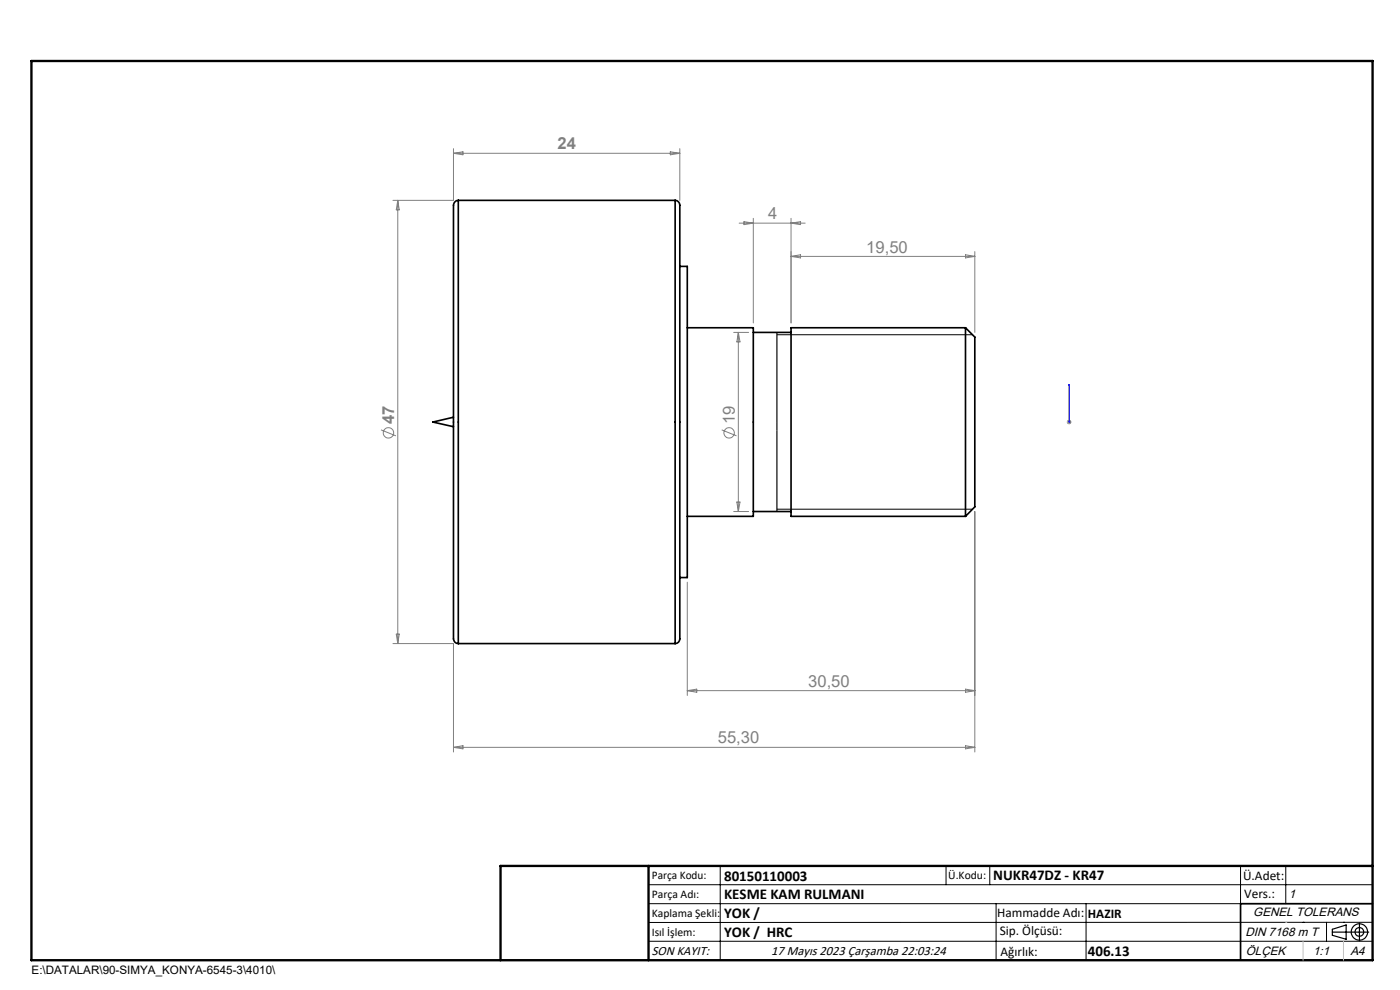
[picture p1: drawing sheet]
<svg xmlns="http://www.w3.org/2000/svg" width="297mm" height="210mm" viewBox="0 0 297 210" stroke-linecap="round" stroke-linejoin="round" font-family="sans-serif">
<g fill="none" stroke="#000" stroke-width=".35">
<path d="M97.2 42.5a1.13 1.13 0 0 0-1 1.4v90a3.6 3.6 0 0 0 .2 2.2l.4 .3 .4 .1M97.2 42.5v94M97.2 42.5h46M143.2 42.5a1.14 1.14 0 0 1 1 1.4v90a3.6 3.6 0 0 1-.2 2.2l-.4 .3-.4 .1M143.2 42.5v94M144.2 56.5h1.6v66h-1.6M145.8 69.5h14v40h-14M159.8 70.5h8M204.8 69.5v40M204.8 69.5h-37v40h37M204.8 69.5l2 2v36l-2 2M96.2 88.5l-4.4 1 4.4 1"/>
<path d="M159.8 108.5h8M97.2 136.5h46M291.2 191.7h-28v12"/>
</g>
<g fill="none" stroke="#808080" stroke-width=".21">
<path d="M96.2 31.5v11h-12.8M96.2 32.5l2-.3v.6zM96.2 32.5h48M142.2 32.2l2 .3-2 .3zM144.2 31.5v11M84.4 42.5v94M84.4 42.5l.3 2h-.6zM156.8 47.3h14M157.8 47l2 .3-2 .4zM159.8 46.3v22.2M167.8 46.3v22.2M167.8 47.3l2-.3v.7z"/>
<path d="M167.8 54.4l2-.4v.7zM167.8 54.4h39M204.8 54l2 .4-2 .3zM206.8 53.4v17.1M155.6 70.5h3.2M156.6 70.5v38M156.6 70.5l.4 2h-.7zM80.8 91.2l3.2 1.3M153.1 91.2l3.1 1.3M226.3 89.5h1M226.4 89.2l.8 .7M226.8 89v1"/>
<path d="M227.2 89.2l-.8 .7M155.6 108.5h3.2M156.3 106.5h.7l-.4 2zM206.8 108.5v51M83.4 136.5h12.8v23M84.1 134.5h.6l-.3 2zM145.8 123.5v24M96.2 158.5h110.6M96.2 158.5l2-.3v.6zM145.8 146.5h61M145.8 146.5l2-.3v.7zM204.8 146.2l2 .3-2 .4z"/>
<path d="M204.8 158.2l2 .3-2 .3z"/>
<circle cx="82.4" cy="91.8" r="1.1"/>
<circle cx="154.7" cy="91.8" r="1.09"/>
</g>
<g fill="none" stroke="#000" stroke-width=".25">
<path d="M164.8 70.5v38M282.6 197.7h7.8M282.6 197.1l3-.9v3l-3-.8zM288.4 195.8v3.8M106.2 203.7h185"/>
<circle cx="288.4" cy="197.7" r="1.74"/>
<circle cx="288.4" cy="197.7" r=".93"/>
</g>
<path d="M226.8 89.4v.2zM226.8 81.5v.4v-.4M226.8 89.5h.1M226.8 81.5v8" fill="none" stroke="#00f" stroke-width=".21"/>
<g fill="none" stroke="#000" stroke-width=".21">
<path d="M164.8 71h41.5M164.8 108h41.5M137.6 187.7h153.6M137.6 191.7h153.6M137.6 199.7h153.6M152.8 183.7v20M200.7 183.7v4M210 183.7v4M211.3 191.7v12M230.4 191.7v12M263.2 183.7v20M272.8 183.7v8"/>
<path d="M276.4 195.6h.1M281.4 195.6v4.1M285 195.6h.1M291.2 195.6l-153.6 .1"/>
</g>
<path d="M6.7 12.9h284.5v190.8h-284.5zM137.6 183.7v20M291.2 183.7h-185v20" fill="none" stroke="#000" stroke-width=".5"/>
<path d="M276.4 199.7v4M285 199.7v4" fill="none" stroke="#c0c0c0" stroke-width=".21"/>
<path d="M272.8 195.6h.1" fill="none" stroke="#c0c0c0" stroke-width=".25"/>
<path d="M226.8 89.4v.2zM226.8 81.5v.4z" fill="#00f"/>
<g font-size="3.5" fill="#808080">
<text x="118.3" y="31.7">24</text>
<text x="163" y="46.5">4</text>
<text x="183.8" y="53.6">19,50</text>
<text x="83.6" y="90" transform="rotate(-90 83.6 90)">47</text>
<text x="155.9" y="90" transform="rotate(-90 155.9 90)">19</text>
<text x="171.5" y="145.7">30,50</text>
<text x="152.3" y="157.7">55,30</text>
</g>
<g font-size="3.2">
<text x="153.6" y="186.8">80150110003</text>
<text x="153.6" y="190.8">KESME KAM RULMANI</text>
<text x="210.7" y="186.6">NUKR47DZ - KR47</text>
<text x="153.6" y="194.8">YOK /</text>
<text x="153.6" y="198.8">YOK / HRC</text>
<text x="230.8" y="202.8">406.13</text>
</g>
<g font-size="2.8">
<text x="263.7" y="186.7">Ü.Adet:</text>
<text x="263.9" y="190.5">Vers.:</text>
<text x="211.5" y="194.5">Hammadde Adı:</text>
<text x="230.8" y="194.7">HAZIR</text>
<text x="138.3" y="202.6">SON KAYIT:</text>
<text x="163.6" y="202.6">17 Mayıs 2023 Çarşamba 22:03:24</text>
<text x="212.1" y="198.4">Sip. Ölçüsü:</text>
<text x="212.2" y="202.7">Ağırlık:</text>
</g>
<g font-size="2.6">
<text x="273.4" y="190.4">1</text>
<text x="265.9" y="194.4">GENEL TOLERANS</text>
<text x="264.2" y="198.5">DIN 7168 m T</text>
<text x="264.3" y="202.6">ÖLÇEK</text>
<text x="278.5" y="202.6">1:1</text>
<text x="286.5" y="202.6">A4</text>
</g>
<g font-size="2.5">
<text x="138.3" y="186.4">Parça Kodu:</text>
<text x="138.3" y="190.5">Parça Adı:</text>
<text x="201.2" y="186.5">Ü.Kodu:</text>
<text x="138.3" y="194.5">Kaplama Şekli:</text>
<text x="138.3" y="198.6">Isıl İşlem:</text>
<text x="6.7" y="206.7">E:\DATALAR\90-SIMYA_KONYA-6545-3\4010\</text>
</g>
</svg>
